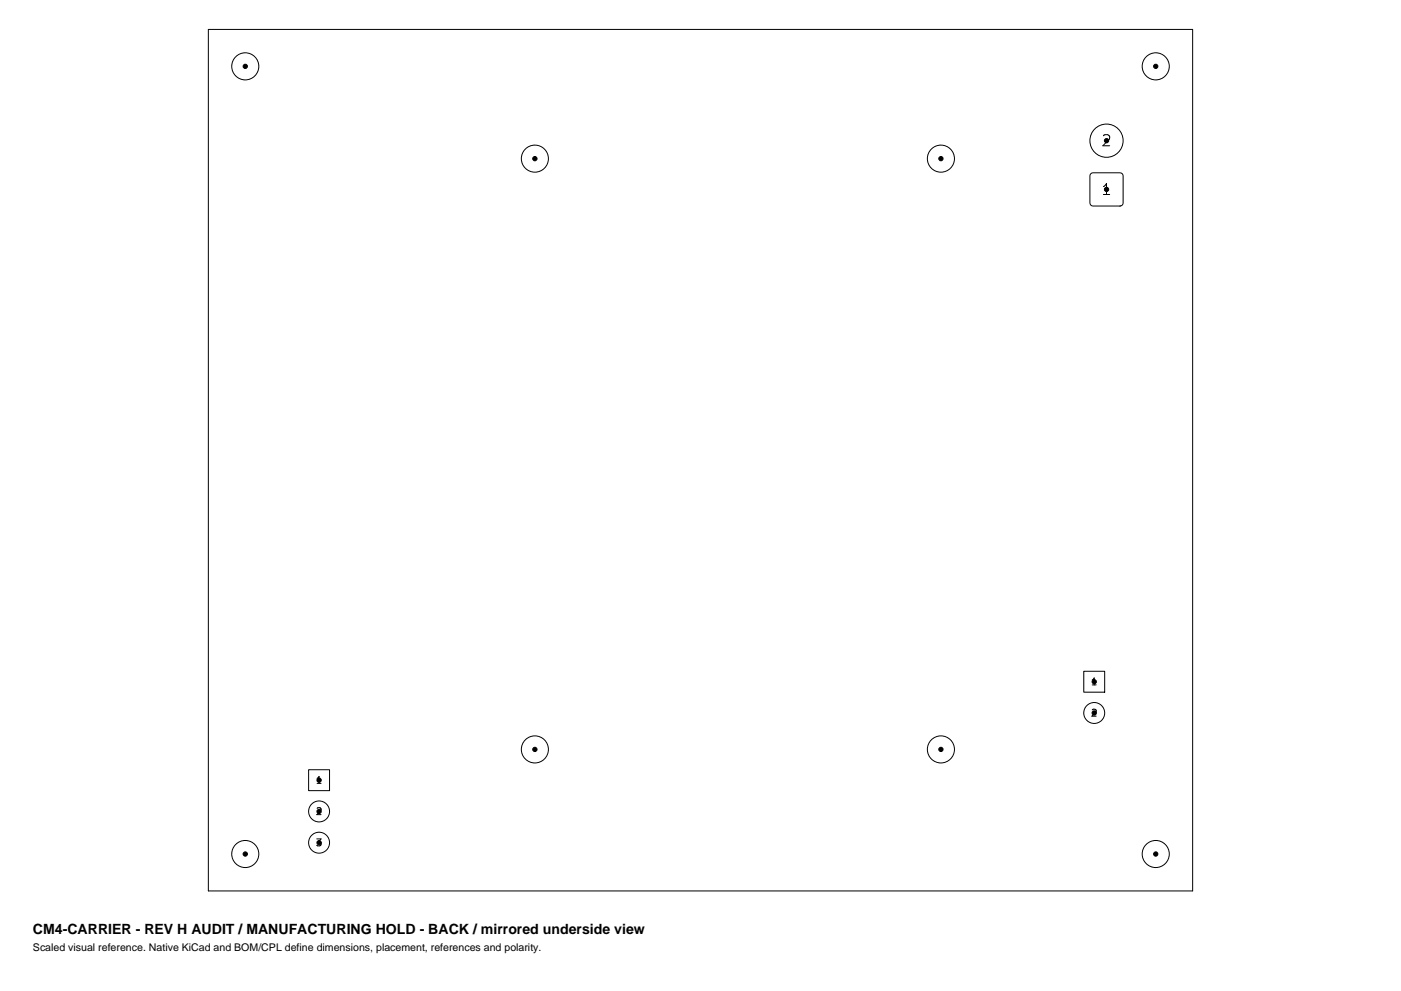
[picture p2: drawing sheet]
<svg xmlns="http://www.w3.org/2000/svg" width="420mm" height="297mm" viewBox="0 0 420 297" stroke-linecap="round" stroke-linejoin="round" font-family="sans-serif">
<g fill="none" stroke="#000" stroke-width=".3">
<path d="M62.5 8.8h295v258.2h-295zM327 52.1l.7-.3h8.1a.92 .92 0 0 1 .9 .9v8.1a.92 .92 0 0 1-.9 .9h-8.1a.92 .92 0 0 1-1-.9v-8.1zM324.9 201.2h6.3v6.2h-6.3zM92.5 230.7h6.3v6.3h-6.3z"/>
<circle cx="73.5" cy="19.9" r="4.1"/>
<circle cx="346.5" cy="19.9" r="4.1"/>
<circle cx="160.3" cy="47.5" r="4.1"/>
<circle cx="282.1" cy="47.5" r="4.1"/>
<circle cx="331.7" cy="42.2" r="5"/>
<circle cx="328" cy="213.7" r="3.1"/>
<circle cx="160.3" cy="224.6" r="4.1"/>
<circle cx="282.1" cy="224.6" r="4.1"/>
<circle cx="73.5" cy="255.9" r="4.1"/>
<circle cx="95.7" cy="243.2" r="3.1"/>
<circle cx="95.7" cy="252.6" r="3.1"/>
<circle cx="346.5" cy="255.9" r="4.1"/>
</g>
<g fill="#000" stroke="#000" stroke-width=".3">
<circle cx="73.5" cy="19.9" r=".64"/>
<circle cx="346.5" cy="19.9" r=".64"/>
<circle cx="160.3" cy="47.5" r=".65"/>
<circle cx="282.1" cy="47.5" r=".64"/>
<circle cx="160.3" cy="224.6" r=".65"/>
<circle cx="282.1" cy="224.6" r=".64"/>
<circle cx="73.5" cy="255.9" r=".65"/>
<circle cx="346.5" cy="255.9" r=".64"/>
</g>
<g font-size="4.6">
<text x="330.1" y="44.2">2</text>
<text x="330.1" y="58.8">1</text>
</g>
<text font-size="4.2" x="9.9" y="280.1">CM4-CARRIER - REV H AUDIT / MANUFACTURING HOLD - BACK / mirrored underside view</text>
<text font-size="3.2" x="9.9" y="285.1">Scaled visual reference. Native KiCad and BOM/CPL define dimensions, placement, references and polarity.</text>
<g font-size="2.9">
<text x="327" y="205.6">1</text>
<text x="327" y="215">2</text>
<text x="94.6" y="235.1">1</text>
<text x="94.6" y="244.5">2</text>
<text x="94.6" y="253.9">3</text>
</g>
</svg>
